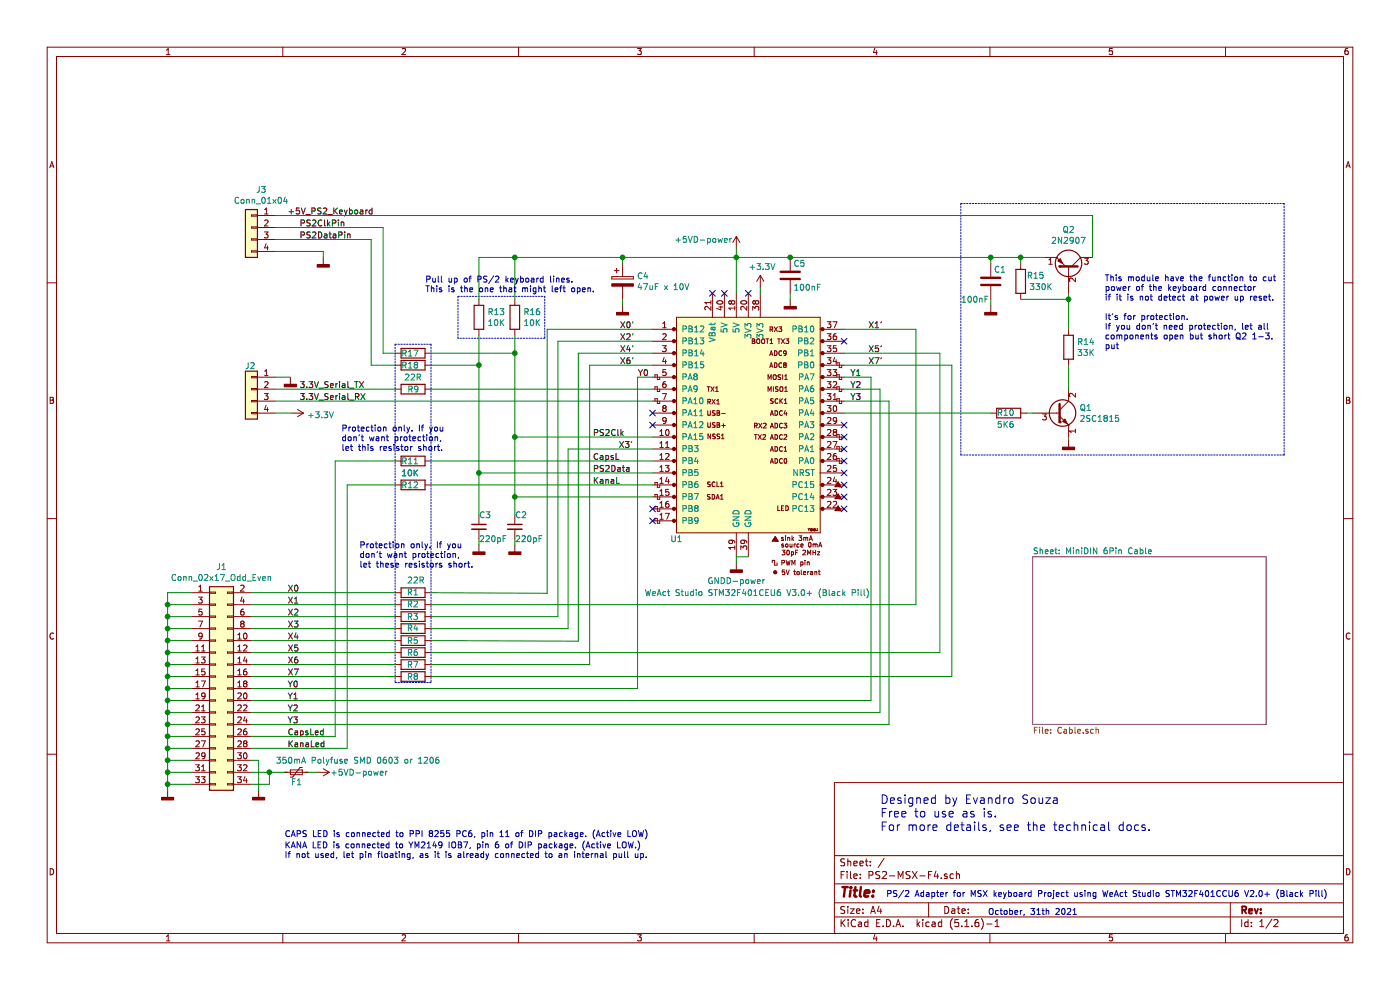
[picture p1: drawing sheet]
EESchema Schematic File Version 4
EELAYER 30 0
EELAYER END
$Descr A4 11693 8268
encoding utf-8
Sheet 1 2
Title ""
Date ""
Rev ""
Comp ""
Comment1 ""
Comment2 ""
Comment3 ""
Comment4 ""
$EndDescr
$Comp
L PS2-MSX-F4-rescue:C-Device-PS2-MSX-F4-rescue C5
U 1 1
P 6600 2300
F 0 "C5" H 6625 2400 50  0000 L CNN
F 1 "100nF" H 6625 2200 50  0000 L CNN
F 2 "Capacitor_THT:C_Disc_D4.3mm_W1.9mm_P5.00mm" H 6638 2150 50  0001 C CNN
F 3 "~" H 6600 2300 50  0000 C CNN
	1    6600 2300
	1    0    0    -1  
$EndComp
$Comp
L PS2-MSX-F4-rescue:GNDD-power-PS2-MSX-F4-rescue #PWR00
U 1 1
P 5200 2550
F 0 "#PWR00" H 5200 2300 50  0001 C CNN
F 1 "GNDD-power" H 5200 2400 50  0001 C CNN
F 2 "" H 5200 2550 50  0000 C CNN
F 3 "" H 5200 2550 50  0000 C CNN
	1    5200 2550
	1    0    0    -1  
$EndComp
$Comp
L PS2-MSX-F4-rescue:GNDD-power-PS2-MSX-F4-rescue #DGND0101
U 1 1
P 6150 4700
F 0 "#DGND0101" H 6150 4450 50  0001 C CNN
F 1 "GNDD-power" H 6150 4550 50  0000 C CNN
F 2 "" H 6150 4700 50  0000 C CNN
F 3 "" H 6150 4700 50  0000 C CNN
	1    6150 4700
	1    0    0    -1  
$EndComp
Text Label 5175 2750 0    50   ~ 0
X0'
Text Label 5175 2850 0    50   ~ 0
X2'
Text Label 5175 2950 0    50   ~ 0
X4'
Text Label 7250 2750 0    50   ~ 0
X1'
Text Label 7250 3050 0    50   ~ 0
X7'
Wire Wire Line
	6250 4650 6150 4650
$Comp
L PS2-MSX-F4-rescue:GNDD-power-PS2-MSX-F4-rescue #PWR0104
U 1 1
P 6600 2500
F 0 "#PWR0104" H 6600 2250 50  0001 C CNN
F 1 "GNDD-power" H 6700 2350 50  0001 C CNN
F 2 "" H 6600 2500 50  0000 C CNN
F 3 "" H 6600 2500 50  0000 C CNN
	1    6600 2500
	1    0    0    -1  
$EndComp
Text Notes 2375 7175 0    50   ~ 0
KANA LED is connected to YM2149 IOB7, pin 6 of DIP package. (Active LOW.)\nIf not used, let pin floating, as it is already connected to an internal pull up.
Text Notes 2375 7000 0    50   ~ 0
CAPS LED is connected to PPI 8255 PC6, pin 11 of DIP package. (Active LOW)
Text Notes 8250 7650 0    50   ~ 0
October, 31th 2021
Text Notes 7400 7500 0    50   ~ 0
PS/2 Adapter for MSX keyboard Project using WeAct Studio STM32F401CCU6 V2.0+ (Black Pill)
Wire Wire Line
	5200 2150 5200 2200
Wire Wire Line
	5200 2500 5200 2550
$Comp
L PS2-MSX-F4-rescue:R-Device-PS2-MSX-F4-rescue R18
U 1 1
P 3450 3050
F 0 "R18" V 3450 2950 50  0000 L CNN
F 1 "22R" V 3550 2950 50  0001 L CNN
F 2 "Resistor_THT:R_Axial_DIN0204_L3.6mm_D1.6mm_P7.62mm_Horizontal" V 3380 3050 50  0001 C CNN
F 3 "~" H 3450 3050 50  0001 C CNN
	1    3450 3050
	0    1    1    0   
$EndComp
$Comp
L PS2-MSX-F4-rescue:R-Device-PS2-MSX-F4-rescue R12
U 1 1
P 3450 4050
F 0 "R12" V 3450 3950 50  0000 L CNN
F 1 "10K" V 3350 3950 50  0000 L CNN
F 2 "Resistor_THT:R_Axial_DIN0204_L3.6mm_D1.6mm_P7.62mm_Horizontal" V 3380 4050 50  0001 C CNN
F 3 "~" H 3450 4050 50  0001 C CNN
	1    3450 4050
	0    1    1    0   
$EndComp
$Comp
L PS2-MSX-F4-rescue:GNDD-power-PS2-MSX-F4-rescue #PWR0107
U 1 1
P 2700 2150
F 0 "#PWR0107" H 2700 1900 50  0001 C CNN
F 1 "GNDD-power" H 2700 2000 50  0001 C CNN
F 2 "" H 2700 2150 50  0000 C CNN
F 3 "" H 2700 2150 50  0000 C CNN
	1    2700 2150
	1    0    0    -1  
$EndComp
Wire Wire Line
	2300 2100 2700 2100
Wire Wire Line
	2700 2100 2700 2150
NoConn ~ 6050 2450
NoConn ~ 6250 2450
NoConn ~ 7050 3850
NoConn ~ 7050 4050
NoConn ~ 7050 4150
NoConn ~ 7050 4250
Text Label 2400 1800 0    50   ~ 0
+5V_PS2_Keyboard
Text Label 2500 1900 0    50   ~ 0
PS2ClkPin
Wire Wire Line
	4000 2800 4000 3050
$Comp
L PS2-MSX-F4-rescue:R-Device-PS2-MSX-F4-rescue R13
U 1 1
P 4000 2650
F 0 "R13" H 4070 2696 50  0000 L CNN
F 1 "10K" H 4070 2605 50  0000 L CNN
F 2 "Resistor_THT:R_Axial_DIN0204_L3.6mm_D1.6mm_P7.62mm_Horizontal" V 3930 2650 50  0001 C CNN
F 3 "~" H 4000 2650 50  0001 C CNN
	1    4000 2650
	1    0    0    -1  
$EndComp
$Comp
L PS2-MSX-F4-rescue:R-Device-PS2-MSX-F4-rescue R16
U 1 1
P 4300 2650
F 0 "R16" H 4370 2696 50  0000 L CNN
F 1 "10K" H 4370 2605 50  0000 L CNN
F 2 "Resistor_THT:R_Axial_DIN0204_L3.6mm_D1.6mm_P7.62mm_Horizontal" V 4230 2650 50  0001 C CNN
F 3 "~" H 4300 2650 50  0001 C CNN
	1    4300 2650
	1    0    0    -1  
$EndComp
Wire Wire Line
	4000 4500 4000 4550
$Comp
L PS2-MSX-F4-rescue:C_Small-Device-PS2-MSX-F4-rescue C3
U 1 1
P 4000 4400
F 0 "C3" H 4000 4500 50  0000 L CNN
F 1 "220pF" H 4000 4300 50  0000 L CNN
F 2 "Capacitor_THT:C_Disc_D4.3mm_W1.9mm_P5.00mm" H 4000 4400 50  0001 C CNN
F 3 "~" H 4000 4400 50  0001 C CNN
	1    4000 4400
	1    0    0    -1  
$EndComp
$Comp
L PS2-MSX-F4-rescue:GNDD-power-PS2-MSX-F4-rescue #DGND0103
U 1 1
P 4000 4550
F 0 "#DGND0103" H 4000 4300 50  0001 C CNN
F 1 "GNDD-power" H 4000 4400 50  0001 C CNN
F 2 "" H 4000 4550 50  0000 C CNN
F 3 "" H 4000 4550 50  0000 C CNN
	1    4000 4550
	1    0    0    -1  
$EndComp
$Comp
L PS2-MSX-F4-rescue:GNDD-power-PS2-MSX-F4-rescue #DGND0102
U 1 1
P 4300 4550
F 0 "#DGND0102" H 4300 4300 50  0001 C CNN
F 1 "GNDD-power" H 4300 4400 50  0001 C CNN
F 2 "" H 4300 4550 50  0000 C CNN
F 3 "" H 4300 4550 50  0000 C CNN
	1    4300 4550
	1    0    0    -1  
$EndComp
$Comp
L PS2-MSX-F4-rescue:C_Small-Device-PS2-MSX-F4-rescue C2
U 1 1
P 4300 4400
F 0 "C2" H 4300 4500 50  0000 L CNN
F 1 "220pF" H 4300 4300 50  0000 L CNN
F 2 "Capacitor_THT:C_Disc_D4.3mm_W1.9mm_P5.00mm" H 4300 4400 50  0001 C CNN
F 3 "~" H 4300 4400 50  0001 C CNN
	1    4300 4400
	1    0    0    -1  
$EndComp
Text Label 2500 2000 0    50   ~ 0
PS2DataPin
Text Label 2400 5650 0    50   ~ 0
X7
Text Label 2400 5550 0    50   ~ 0
X6
Text Label 2400 5450 0    50   ~ 0
X5
Text Label 2400 5350 0    50   ~ 0
X4
Text Label 2400 5250 0    50   ~ 0
X3
Text Label 2400 5150 0    50   ~ 0
X2
Text Label 2400 5050 0    50   ~ 0
X1
Text Label 2400 4950 0    50   ~ 0
X0
$Comp
L PS2-MSX-F4-rescue:+5VD-power-PS2-MSX-F4-rescue #PWR0111
U 1 1
P 2650 6450
F 0 "#PWR0111" H 2650 6300 50  0001 C CNN
F 1 "+5VD-power" V 2650 6800 50  0000 C CNN
F 2 "" H 2650 6450 50  0001 C CNN
F 3 "" H 2650 6450 50  0001 C CNN
	1    2650 6450
	0    1    1    0   
$EndComp
Wire Wire Line
	6150 2450 6150 2150
Wire Wire Line
	6600 2500 6600 2450
Wire Wire Line
	6150 4700 6150 4650
$Comp
L PS2-MSX-F4-rescue:GNDD-power-PS2-MSX-F4-rescue #DGND0104
U 1 1
P 1400 6600
F 0 "#DGND0104" H 1400 6350 50  0001 C CNN
F 1 "GNDD-power" H 1400 6450 50  0001 C CNN
F 2 "" H 1400 6600 50  0000 C CNN
F 3 "" H 1400 6600 50  0000 C CNN
	1    1400 6600
	1    0    0    -1  
$EndComp
$Comp
L PS2-MSX-F4-rescue:Conn_01x04-Connector_Generic-PS2-MSX-F4-rescue J3
U 1 1
P 2100 1900
F 0 "J3" H 2018 2217 50  0000 C CNN
F 1 "Conn_01x04" H 2018 2126 50  0000 C CNN
F 2 "Connector_PinHeader_2.54mm:PinHeader_1x04_P2.54mm_Vertical" H 2100 1900 50  0001 C CNN
F 3 "~" H 2100 1900 50  0001 C CNN
	1    2100 1900
	-1   0    0    -1  
$EndComp
Wire Wire Line
	2300 1900 3200 1900
Wire Wire Line
	2300 2000 3100 2000
Text Notes 7350 6950 0    71   ~ 0
Designed by Evandro Souza\nFree to use as is.\nFor more details, see the technical docs.
Wire Wire Line
	7050 2750 7650 2750
Text Label 2400 6250 0    50   ~ 0
KanaLed
Text Label 2400 6150 0    50   ~ 0
CapsLed
Text Label 2400 5750 0    50   ~ 0
Y0
Text Label 2400 5850 0    50   ~ 0
Y1
Text Label 2400 5950 0    50   ~ 0
Y2
Wire Wire Line
	2100 5950 7350 5950
Wire Wire Line
	7275 5850 7275 3150
Wire Wire Line
	2100 5850 7275 5850
Wire Wire Line
	7050 3250 7350 3250
Wire Wire Line
	5325 5750 5325 3150
Wire Wire Line
	2100 5750 5325 5750
$Comp
L PS2-MSX-F4-rescue:R-Device-PS2-MSX-F4-rescue R11
U 1 1
P 3450 3850
F 0 "R11" V 3450 3750 50  0000 L CNN
F 1 "10K" V 3550 3750 50  0000 L CNN
F 2 "Resistor_THT:R_Axial_DIN0204_L3.6mm_D1.6mm_P7.62mm_Horizontal" V 3380 3850 50  0001 C CNN
F 3 "~" H 3450 3850 50  0001 C CNN
	1    3450 3850
	0    1    1    0   
$EndComp
Text Label 5325 3150 0    50   ~ 0
Y0
Text Label 7100 3150 0    50   ~ 0
Y1
Text Label 7100 3250 0    50   ~ 0
Y2
Text Label 7100 3350 0    50   ~ 0
Y3
Wire Wire Line
	7950 3050 7050 3050
$Comp
L PS2-MSX-F4-rescue:R-Device-PS2-MSX-F4-rescue R9
U 1 1
P 3450 3250
F 0 "R9" V 3450 3200 50  0000 L CNN
F 1 "22R" V 3350 3175 50  0000 L CNN
F 2 "Resistor_THT:R_Axial_DIN0204_L3.6mm_D1.6mm_P7.62mm_Horizontal" V 3380 3250 50  0001 C CNN
F 3 "~" H 3450 3250 50  0001 C CNN
	1    3450 3250
	0    1    1    0   
$EndComp
Wire Wire Line
	1400 4950 1400 5050
Wire Wire Line
	2800 6150 2100 6150
Wire Wire Line
	2100 6250 2900 6250
Wire Wire Line
	1600 4950 1400 4950
Wire Wire Line
	1600 5050 1400 5050
Connection ~ 1400 5050
Wire Wire Line
	1400 5050 1400 5150
Wire Wire Line
	1600 5150 1400 5150
Connection ~ 1400 5150
Wire Wire Line
	1400 5150 1400 5250
Wire Wire Line
	1600 5250 1400 5250
Connection ~ 1400 5250
Wire Wire Line
	1400 5250 1400 5350
Wire Wire Line
	1600 5350 1400 5350
Connection ~ 1400 5350
Wire Wire Line
	1400 5350 1400 5450
Wire Wire Line
	1600 5450 1400 5450
Connection ~ 1400 5450
Wire Wire Line
	1400 5450 1400 5550
Wire Wire Line
	1600 5550 1400 5550
Connection ~ 1400 5550
Wire Wire Line
	1600 5650 1400 5650
Wire Wire Line
	1400 5550 1400 5650
Connection ~ 1400 5650
Wire Wire Line
	1400 5650 1400 5750
Wire Wire Line
	1600 5750 1400 5750
Connection ~ 1400 5750
Wire Wire Line
	1400 5750 1400 5850
Wire Wire Line
	1600 5850 1400 5850
Connection ~ 1400 5850
Wire Wire Line
	1400 5850 1400 5950
Wire Wire Line
	1600 5950 1400 5950
Connection ~ 1400 5950
Wire Wire Line
	1400 5950 1400 6050
Wire Wire Line
	1600 6050 1400 6050
Connection ~ 1400 6050
Wire Wire Line
	1400 6050 1400 6150
Wire Wire Line
	1600 6150 1400 6150
Connection ~ 1400 6150
Wire Wire Line
	1400 6150 1400 6250
Wire Wire Line
	1600 6250 1400 6250
Connection ~ 1400 6250
Wire Wire Line
	1400 6250 1400 6350
Wire Wire Line
	1600 6350 1400 6350
Connection ~ 1400 6350
Wire Wire Line
	1400 6350 1400 6450
Wire Wire Line
	1400 6450 1600 6450
Connection ~ 1400 6450
Wire Wire Line
	1400 6450 1400 6550
Text Label 7250 2950 0    50   ~ 0
X5'
Text Label 4950 3650 0    50   ~ 0
PS2Clk
Text Label 4950 3950 0    50   ~ 0
PS2Data
Wire Wire Line
	4000 2150 4000 2500
Text Label 4950 4050 0    50   ~ 0
KanaL
Text Label 4950 3850 0    50   ~ 0
CapsL
Wire Wire Line
	3100 3050 3300 3050
Wire Wire Line
	3200 2950 3300 2950
$Comp
L PS2-MSX-F4-rescue:R-Device-PS2-MSX-F4-rescue R17
U 1 1
P 3450 2950
F 0 "R17" V 3450 2850 50  0000 L CNN
F 1 "22R" V 3550 2850 50  0001 L CNN
F 2 "Resistor_THT:R_Axial_DIN0204_L3.6mm_D1.6mm_P7.62mm_Horizontal" V 3380 2950 50  0001 C CNN
F 3 "~" H 3450 2950 50  0001 C CNN
	1    3450 2950
	0    1    1    0   
$EndComp
Wire Wire Line
	4300 4500 4300 4550
NoConn ~ -2150 2900
Connection ~ 6150 2150
Connection ~ 4300 3650
Wire Wire Line
	4300 3650 4300 4150
Wire Wire Line
	4925 3050 5450 3050
Wire Wire Line
	4660 2850 5450 2850
Wire Wire Line
	4570 2750 4570 4955
Wire Wire Line
	2100 4950 3300 4950
Wire Wire Line
	4570 2750 5450 2750
Text Label 5175 3050 0    50   ~ 0
X6'
Wire Wire Line
	4660 5150 4660 2850
Wire Wire Line
	2800 3850 3300 3850
$Comp
L PS2-MSX-F4-rescue:+5VD-power-PS2-MSX-F4-rescue #PWR0101
U 1 1
P 6150 2075
F 0 "#PWR0101" H 6150 1925 50  0001 C CNN
F 1 "+5VD-power" H 5875 2150 50  0000 C CNN
F 2 "" H 6150 2075 50  0001 C CNN
F 3 "" H 6150 2075 50  0001 C CNN
	1    6150 2075
	1    0    0    -1  
$EndComp
Wire Wire Line
	7050 2950 7850 2950
Wire Wire Line
	4300 2150 4300 2500
Wire Wire Line
	4300 2800 4300 2950
Wire Wire Line
	3600 3050 4000 3050
Connection ~ 4000 3050
Wire Wire Line
	3600 2950 4300 2950
Connection ~ 4300 2950
Wire Wire Line
	4300 2950 4300 3650
$Comp
L PS2-MSX-F4-rescue:R-Device-PS2-MSX-F4-rescue R1
U 1 1
P 3450 4950
F 0 "R1" V 3450 4900 50  0000 L CNN
F 1 "22R" V 3550 4850 50  0000 L CNN
F 2 "Resistor_THT:R_Axial_DIN0204_L3.6mm_D1.6mm_P7.62mm_Horizontal" V 3380 4950 50  0001 C CNN
F 3 "~" H 3450 4950 50  0001 C CNN
	1    3450 4950
	0    -1   -1   0   
$EndComp
Wire Wire Line
	3600 4950 4570 4955
$Comp
L PS2-MSX-F4-rescue:R-Device-PS2-MSX-F4-rescue R2
U 1 1
P 3450 5050
F 0 "R2" V 3450 5000 50  0000 L CNN
F 1 "22R" V 3350 4950 50  0001 L CNN
F 2 "Resistor_THT:R_Axial_DIN0204_L3.6mm_D1.6mm_P7.62mm_Horizontal" V 3380 5050 50  0001 C CNN
F 3 "~" H 3450 5050 50  0001 C CNN
	1    3450 5050
	0    -1   -1   0   
$EndComp
$Comp
L PS2-MSX-F4-rescue:R-Device-PS2-MSX-F4-rescue R3
U 1 1
P 3450 5150
F 0 "R3" V 3450 5100 50  0000 L CNN
F 1 "22R" V 3350 5050 50  0001 L CNN
F 2 "Resistor_THT:R_Axial_DIN0204_L3.6mm_D1.6mm_P7.62mm_Horizontal" V 3380 5150 50  0001 C CNN
F 3 "~" H 3450 5150 50  0001 C CNN
	1    3450 5150
	0    -1   1    0   
$EndComp
$Comp
L PS2-MSX-F4-rescue:R-Device-PS2-MSX-F4-rescue R4
U 1 1
P 3450 5250
F 0 "R4" V 3450 5200 50  0000 L CNN
F 1 "22R" V 3350 5150 50  0001 L CNN
F 2 "Resistor_THT:R_Axial_DIN0204_L3.6mm_D1.6mm_P7.62mm_Horizontal" V 3380 5250 50  0001 C CNN
F 3 "~" H 3450 5250 50  0001 C CNN
	1    3450 5250
	0    -1   -1   0   
$EndComp
$Comp
L PS2-MSX-F4-rescue:R-Device-PS2-MSX-F4-rescue R5
U 1 1
P 3450 5350
F 0 "R5" V 3450 5300 50  0000 L CNN
F 1 "22R" V 3350 5250 50  0001 L CNN
F 2 "Resistor_THT:R_Axial_DIN0204_L3.6mm_D1.6mm_P7.62mm_Horizontal" V 3380 5350 50  0001 C CNN
F 3 "~" H 3450 5350 50  0001 C CNN
	1    3450 5350
	0    -1   1    0   
$EndComp
$Comp
L PS2-MSX-F4-rescue:R-Device-PS2-MSX-F4-rescue R6
U 1 1
P 3450 5450
F 0 "R6" V 3450 5400 50  0000 L CNN
F 1 "22R" V 3350 5350 50  0001 L CNN
F 2 "Resistor_THT:R_Axial_DIN0204_L3.6mm_D1.6mm_P7.62mm_Horizontal" V 3380 5450 50  0001 C CNN
F 3 "~" H 3450 5450 50  0001 C CNN
	1    3450 5450
	0    -1   1    0   
$EndComp
$Comp
L PS2-MSX-F4-rescue:R-Device-PS2-MSX-F4-rescue R7
U 1 1
P 3450 5550
F 0 "R7" V 3450 5500 50  0000 L CNN
F 1 "22R" V 3350 5450 50  0001 L CNN
F 2 "Resistor_THT:R_Axial_DIN0204_L3.6mm_D1.6mm_P7.62mm_Horizontal" V 3380 5550 50  0001 C CNN
F 3 "~" H 3450 5550 50  0001 C CNN
	1    3450 5550
	0    -1   1    0   
$EndComp
$Comp
L PS2-MSX-F4-rescue:R-Device-PS2-MSX-F4-rescue R8
U 1 1
P 3450 5650
F 0 "R8" V 3450 5600 50  0000 L CNN
F 1 "22R" V 3350 5550 50  0001 L CNN
F 2 "Resistor_THT:R_Axial_DIN0204_L3.6mm_D1.6mm_P7.62mm_Horizontal" V 3380 5650 50  0001 C CNN
F 3 "~" H 3450 5650 50  0001 C CNN
	1    3450 5650
	0    -1   1    0   
$EndComp
Wire Wire Line
	2100 5050 3300 5050
Wire Wire Line
	2100 5150 3300 5150
Wire Wire Line
	2100 5250 3300 5250
Wire Wire Line
	2100 5350 3300 5350
Wire Wire Line
	2100 5450 3300 5450
Wire Wire Line
	2100 5550 3300 5550
Wire Wire Line
	2100 5650 3300 5650
Wire Wire Line
	5200 2150 4300 2150
Connection ~ 5200 2150
Connection ~ 4300 2150
Wire Wire Line
	4300 2150 4000 2150
Wire Wire Line
	3100 2000 3100 3050
Wire Wire Line
	3200 1900 3200 2950
$Sheet
S 8625 4650 1950 1400
U 60F35E5D
F0 "MiniDIN 6Pin Cable" 50
F1 "Cable.sch" 50
$EndSheet
Wire Notes Line
	10725 1700 10725 3800
Text Notes 3000 4750 0    50   ~ 0
Protection only. If you\ndon't want protection,\nlet these resistors short.
Wire Notes Line
	3825 2475 4550 2475
Wire Notes Line
	4550 2475 4550 2825
Wire Notes Line
	4550 2825 3825 2825
Wire Notes Line
	3825 2825 3825 2475
Text Notes 3550 2450 0    50   ~ 0
Pull up of PS/2 keyboard lines.\nThis is the one that might left open.
Wire Wire Line
	7050 3150 7275 3150
Wire Wire Line
	7650 2750 7650 5050
$Comp
L PS2-MSX-F4-rescue:BlackPill-minif4_board-1-YAAJ_BluePill-PS2-MSX-F4-rescue U1
U 1 1
P 6250 3550
F 0 "U1" H 5650 2600 50  0000 C CNN
F 1 "WeAct Studio STM32F401CEU6 V3.0+ (Black Pill)" H 6325 2150 50  0000 C CNN
F 2 "BlueBlackPill:BlackPill-minif4_board-1" V 6175 4500 50  0001 C CNN
F 3 "" V 6175 4500 50  0001 C CNN
	1    6250 3550
	1    0    0    -1  
$EndComp
Wire Wire Line
	4000 3050 4000 3950
Connection ~ 4000 3950
Wire Wire Line
	4000 3950 4000 4300
Text Label 2400 6050 0    50   ~ 0
Y3
Text Label 5165 3750 0    50   ~ 0
X3'
Wire Wire Line
	2100 6050 7425 6050
Wire Wire Line
	4830 2950 5450 2950
Wire Wire Line
	3600 3850 5450 3850
Wire Wire Line
	4300 3650 5450 3650
Wire Wire Line
	4000 3950 5450 3950
Wire Wire Line
	3600 4050 5450 4050
Wire Wire Line
	7350 3250 7350 5950
Wire Wire Line
	5450 3150 5325 3150
Wire Wire Line
	5200 2150 6150 2150
NoConn ~ 5950 2450
NoConn ~ 7050 3950
NoConn ~ 5450 3450
NoConn ~ 5450 3550
NoConn ~ 7050 3750
Wire Wire Line
	7850 2950 7850 5450
Wire Wire Line
	7950 5650 7950 3050
NoConn ~ 5450 4350
NoConn ~ 5450 4250
Wire Wire Line
	4830 2950 4830 5355
Wire Wire Line
	4925 5550 4925 3050
Wire Wire Line
	3600 5650 7950 5650
Text Notes 2850 3775 0    50   ~ 0
Protection only. If you\ndon't want protection,\nlet this resistor short.
Wire Wire Line
	7425 3350 7425 6050
Wire Notes Line
	8025 1700 10725 1700
Wire Notes Line
	8025 3800 8025 1700
Wire Notes Line
	10725 3800 8025 3800
Connection ~ 8275 2150
Wire Wire Line
	8525 2150 8275 2150
Wire Wire Line
	8925 2500 8925 2750
Connection ~ 8925 2500
Wire Wire Line
	8925 2450 8925 2500
Wire Wire Line
	8525 2150 8725 2150
Connection ~ 8525 2150
Wire Wire Line
	8525 2500 8925 2500
Wire Wire Line
	8275 2150 8275 2200
Wire Wire Line
	7050 3350 7425 3350
Wire Wire Line
	8525 2200 8525 2150
Wire Wire Line
	8575 3450 8625 3450
$Comp
L PS2-MSX-F4-rescue:R-Device-PS2-MSX-F4-rescue R15
U 1 1
P 8525 2350
F 0 "R15" H 8575 2400 50  0000 L CNN
F 1 "330K" H 8595 2305 50  0000 L CNN
F 2 "Resistor_THT:R_Axial_DIN0204_L3.6mm_D1.6mm_P7.62mm_Horizontal" V 8455 2350 50  0001 C CNN
F 3 "~" H 8525 2350 50  0001 C CNN
	1    8525 2350
	1    0    0    -1  
$EndComp
Text Notes 9225 2925 0    50   ~ 0
This module have the function to cut\npower of the keyboard connector\nif it is not detect at power up reset.\n\nIt's for protection.\nIf you don't need protection, let all\ncomponents open but short Q2 1-3.\nput 
$Comp
L PS2-MSX-F4-rescue:GNDD-power-PS2-MSX-F4-rescue #PWR0106
U 1 1
P 8925 3675
F 0 "#PWR0106" H 8925 3425 50  0001 C CNN
F 1 "GNDD-power" H 8925 3525 50  0001 C CNN
F 2 "" H 8925 3675 50  0000 C CNN
F 3 "" H 8925 3675 50  0000 C CNN
	1    8925 3675
	1    0    0    -1  
$EndComp
Wire Wire Line
	8275 2550 8275 2500
$Comp
L PS2-MSX-F4-rescue:GNDD-power-PS2-MSX-F4-rescue #PWR0103
U 1 1
P 8275 2550
F 0 "#PWR0103" H 8275 2300 50  0001 C CNN
F 1 "GNDD-power" H 8275 2400 50  0001 C CNN
F 2 "" H 8275 2550 50  0000 C CNN
F 3 "" H 8275 2550 50  0000 C CNN
	1    8275 2550
	1    0    0    -1  
$EndComp
Wire Wire Line
	8925 3650 8925 3675
Wire Wire Line
	8925 3050 8925 3250
$Comp
L PS2-MSX-F4-rescue:R-Device-PS2-MSX-F4-rescue R14
U 1 1
P 8925 2900
F 0 "R14" H 8995 2946 50  0000 L CNN
F 1 "33K" H 8995 2855 50  0000 L CNN
F 2 "Resistor_THT:R_Axial_DIN0204_L3.6mm_D1.6mm_P7.62mm_Horizontal" V 8855 2900 50  0001 C CNN
F 3 "~" H 8925 2900 50  0001 C CNN
	1    8925 2900
	1    0    0    -1  
$EndComp
$Comp
L PS2-MSX-F4-rescue:R-Device-PS2-MSX-F4-rescue R10
U 1 1
P 8425 3450
F 0 "R10" V 8425 3350 50  0000 L CNN
F 1 "5K6" V 8325 3350 50  0000 L CNN
F 2 "Resistor_THT:R_Axial_DIN0204_L3.6mm_D1.6mm_P7.62mm_Horizontal" V 8355 3450 50  0001 C CNN
F 3 "~" H 8425 3450 50  0001 C CNN
	1    8425 3450
	0    1    -1   0   
$EndComp
$Comp
L PS2-MSX-F4-rescue:C-Device-PS2-MSX-F4-rescue C1
U 1 1
P 8275 2350
F 0 "C1" H 8300 2450 50  0000 L CNN
F 1 "100nF" H 8025 2200 50  0000 L CNN
F 2 "Capacitor_THT:C_Disc_D4.3mm_W1.9mm_P5.00mm" H 8313 2200 50  0001 C CNN
F 3 "~" H 8275 2350 50  0000 C CNN
	1    8275 2350
	1    0    0    -1  
$EndComp
NoConn ~ 7050 3650
NoConn ~ 7050 3550
Wire Wire Line
	2300 3150 2425 3150
Text Label 2500 3250 0    50   ~ 0
3.3V_Serial_TX
Text Label 2500 3350 0    50   ~ 0
3.3V_Serial_RX
$Comp
L PS2-MSX-F4-rescue:GNDD-power-PS2-MSX-F4-rescue #PWR0109
U 1 1
P 2425 3150
F 0 "#PWR0109" H 2425 2900 50  0001 C CNN
F 1 "GNDD-power" H 2425 3000 50  0001 C CNN
F 2 "" H 2425 3150 50  0000 C CNN
F 3 "" H 2425 3150 50  0000 C CNN
	1    2425 3150
	1    0    0    -1  
$EndComp
Wire Wire Line
	2300 3350 5450 3350
Wire Wire Line
	2300 3250 3300 3250
Wire Wire Line
	3600 3250 5450 3250
Wire Wire Line
	3600 5150 4660 5150
Wire Wire Line
	3600 5050 7650 5050
Wire Wire Line
	3600 5350 4830 5355
Wire Wire Line
	3600 5250 4745 5250
Wire Wire Line
	3600 5550 4925 5550
Wire Wire Line
	3600 5450 7850 5450
Wire Notes Line
	3300 2875 3600 2875
Wire Wire Line
	2800 6150 2800 3850
Wire Wire Line
	2900 4050 3300 4050
Wire Wire Line
	2900 6250 2900 4050
Wire Notes Line
	3300 2875 3300 5700
Wire Notes Line
	3300 5700 3600 5700
Wire Notes Line
	3600 2875 3600 5700
Wire Wire Line
	7050 3450 8275 3450
$Comp
L PS2-MSX-F4-rescue:2SC1815-Transistor_BJT-PS2-MSX-F4-rescue Q1
U 1 1
P 8825 3450
F 0 "Q1" H 9015 3496 50  0000 L CNN
F 1 "2SC1815" H 9015 3405 50  0000 L CNN
F 2 "Package_TO_SOT_THT:TO-92_Inline" H 9025 3375 50  0001 L CIN
F 3 "https://media.digikey.com/pdf/Data%20Sheets/Toshiba%20PDFs/2SC1815.pdf" H 8825 3450 50  0001 L CNN
	1    8825 3450
	1    0    0    -1  
$EndComp
$Comp
L PS2-MSX-F4-rescue:Polyfuse_Small-Device-PS2-MSX-F4-rescue F1
U 1 1
P 2475 6450
F 0 "F1" V 2555 6500 50  0000 R CNN
F 1 "350mA Polyfuse SMD 0603 or 1206" V 2375 7655 50  0000 R CNN
F 2 "BlueBlackPill:Fuse_1206_0603_3216Metric_Pad1.42x1.75mm_HandSolder" H 2525 6250 50  0001 L CNN
F 3 "~" H 2475 6450 50  0001 C CNN
	1    2475 6450
	0    1    1    0   
$EndComp
Wire Wire Line
	6150 2150 6600 2150
$Comp
L PS2-MSX-F4-rescue:2N3906-Transistor_BJT-PS2-MSX-F4-rescue Q2
U 1 1
P 8925 2250
F 0 "Q2" V 9253 2250 50  0000 C CNN
F 1 "2N2907" V 9162 2250 50  0000 C CNN
F 2 "Package_TO_SOT_THT:TO-92_Inline" H 9125 2175 50  0001 L CIN
F 3 "https://www.fairchildsemi.com/datasheets/2N/2N3906.pdf" H 8925 2250 50  0001 L CNN
	1    8925 2250
	0    1    -1   0   
$EndComp
Wire Wire Line
	9125 1800 9125 2150
Connection ~ 6600 2150
Wire Wire Line
	6600 2150 8275 2150
$Comp
L Connector_Generic:Conn_01x04 J2
U 1 1
P 2100 3250
F 0 "J2" H 2110 3445 50  0000 C CNN
F 1 "Conn_01x04" H 2018 3476 50  0001 C CNN
F 2 "Connector_PinSocket_2.54mm:PinSocket_1x04_P2.54mm_Vertical" H 2100 3250 50  0001 C CNN
F 3 "~" H 2100 3250 50  0001 C CNN
	1    2100 3250
	-1   0    0    -1  
$EndComp
$Comp
L power:+3.3V #PWR0102
U 1 1
P 2435 3450
F 0 "#PWR0102" H 2435 3300 50  0001 C CNN
F 1 "+3.3V" V 2450 3578 50  0000 L CNN
F 2 "" H 2435 3450 50  0001 C CNN
F 3 "" H 2435 3450 50  0001 C CNN
	1    2435 3450
	0    1    1    0   
$EndComp
$Comp
L power:+3.3V #PWR0105
U 1 1
P 6350 2400
F 0 "#PWR0105" H 6350 2250 50  0001 C CNN
F 1 "+3.3V" H 6365 2573 50  0000 C CNN
F 2 "" H 6350 2400 50  0001 C CNN
F 3 "" H 6350 2400 50  0001 C CNN
	1    6350 2400
	1    0    0    -1  
$EndComp
Wire Wire Line
	6350 2450 6350 2400
Wire Wire Line
	2300 3450 2435 3450
$Comp
L Device:CP C4
U 1 1
P 5200 2350
F 0 "C4" H 5318 2396 50  0000 L CNN
F 1 "47uF x 10V" H 5318 2305 50  0000 L CNN
F 2 "Capacitor_THT:CP_Radial_D5.0mm_P2.50mm" H 5238 2200 50  0001 C CNN
F 3 "~" H 5200 2350 50  0001 C CNN
	1    5200 2350
	1    0    0    -1  
$EndComp
Wire Wire Line
	6150 2075 6150 2150
Wire Wire Line
	2300 1800 9125 1800
Wire Wire Line
	2650 6450 2575 6450
Wire Wire Line
	4745 3750 4745 5250
Wire Wire Line
	5450 3750 4745 3750
NoConn ~ 7050 2850
$Comp
L Connector_Generic:Conn_02x17_Odd_Even J1
U 1 1
P 1800 5750
F 0 "J1" H 1850 6767 50  0000 C CNN
F 1 "Conn_02x17_Odd_Even" H 1850 6676 50  0000 C CNN
F 2 "Connector_PinHeader_2.54mm:PinHeader_2x17_P2.54mm_Vertical" H 1800 5750 50  0001 C CNN
F 3 "~" H 1800 5750 50  0001 C CNN
	1    1800 5750
	1    0    0    -1  
$EndComp
Wire Wire Line
	1600 6550 1400 6550
Connection ~ 1400 6550
Wire Wire Line
	1400 6550 1400 6600
Wire Wire Line
	2100 6550 2250 6550
Wire Wire Line
	2250 6450 2375 6450
Wire Wire Line
	2100 6350 2160 6350
Wire Wire Line
	2250 6550 2250 6450
Wire Wire Line
	2100 6450 2250 6450
Connection ~ 2250 6450
$Comp
L PS2-MSX-F4-rescue:GNDD-power-PS2-MSX-F4-rescue #DGND0105
U 1 1
P 2160 6600
F 0 "#DGND0105" H 2160 6350 50  0001 C CNN
F 1 "GNDD-power" H 2160 6450 50  0001 C CNN
F 2 "" H 2160 6600 50  0000 C CNN
F 3 "" H 2160 6600 50  0000 C CNN
	1    2160 6600
	1    0    0    -1  
$EndComp
Wire Wire Line
	2160 6350 2160 6600
Wire Wire Line
	5450 4150 4300 4150
Connection ~ 4300 4150
Wire Wire Line
	4300 4150 4300 4300
$EndSCHEMATC
